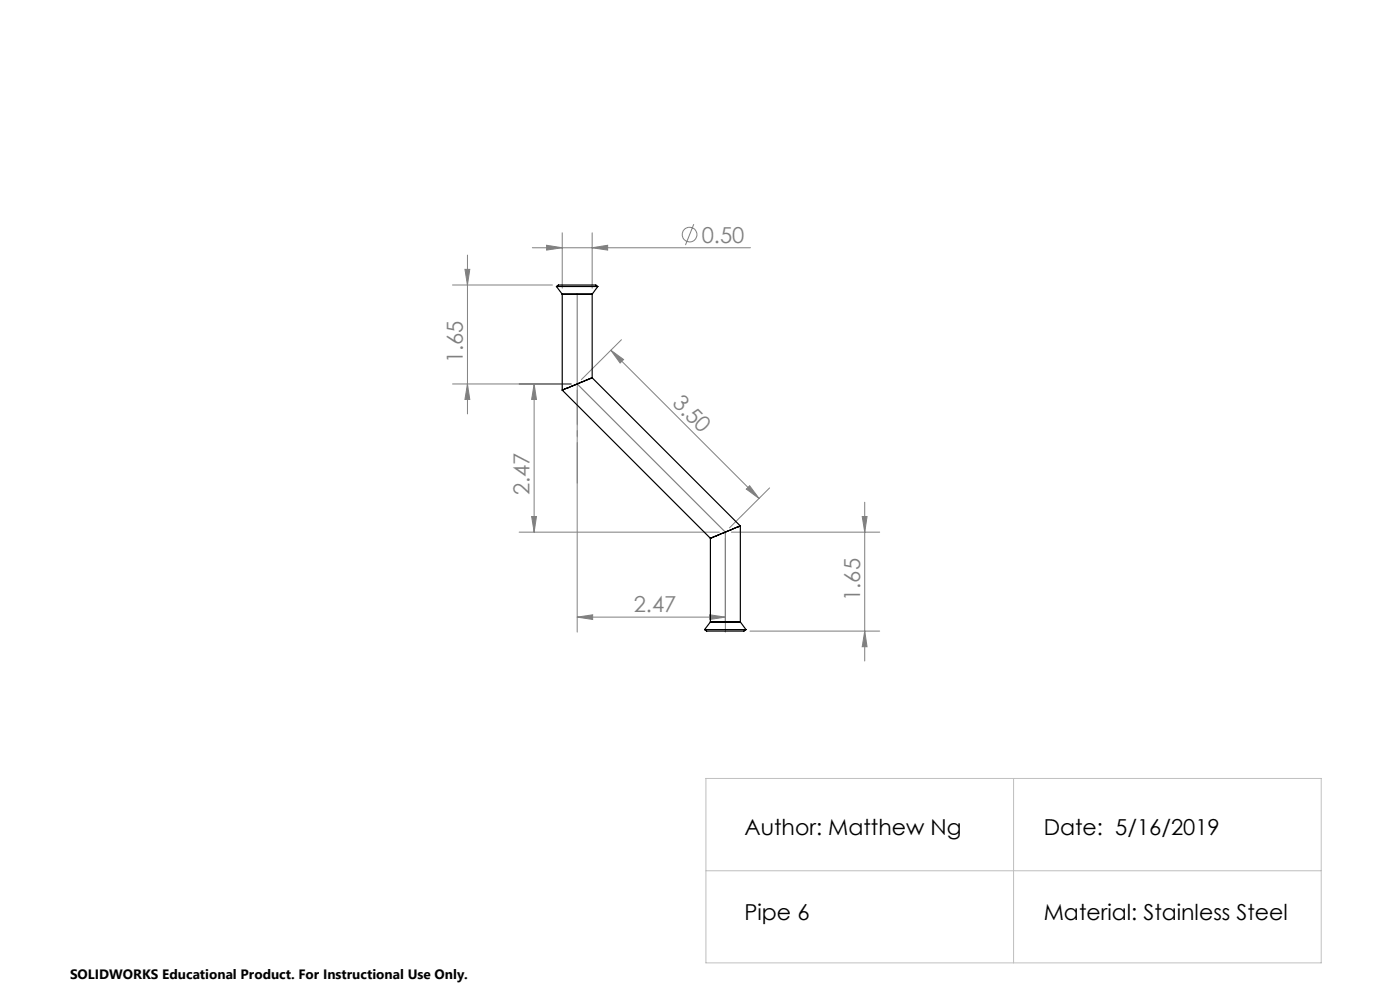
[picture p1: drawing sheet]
<svg xmlns="http://www.w3.org/2000/svg" width="297mm" height="210mm" viewBox="0 0 297 210" stroke-linecap="round" stroke-linejoin="round" font-family="sans-serif">
<g fill="none" stroke="#808080" stroke-width=".21">
<path d="M98.6 57.1h1.1l-.5 3.4zM99.2 54.1v33.7M112.9 52.6h46.3M116 52l3.3 .6-3.3 .4zM119.3 49.4v11.7M125.6 52.6l3.3-.6v1zM125.6 49.4v11.7M147.2 47.5l-1.8 4.5M96 60.5h21.2M129.6 74.3l2.7 2-.7 .7zM129.6 74.3l31.4 31.4M131.8 72.1l-8.5 8.4"/>
<path d="M96 81.4h25.2M99.2 81.4l.5 3.3h-1.1zM113.3 81.4v31.5M113.3 81.4l.5 3.3h-1zM122.4 82.7v51.4M110.1 112.9h42.5M112.8 109.6h1l-.5 3.3zM153.9 114.2v19.9M155.2 112.9h31.4M158.3 103.7l.7-.7 2 2.7zM163.3 103.5l-8.5 8.5M182.9 109.6h1l-.5 3.3z"/>
<path d="M183.4 106.5v33.7M122.4 130.9l3.3-.5v1zM122.4 130.9h31.5M150.6 130.4l3.3 .5-3.3 .5zM159.1 133.9h27.5M183.4 133.9l.5 3.3h-1z"/>
<circle cx="146.3" cy="49.8" r="1.55"/>
</g>
<path d="M149.8 165.1h130.5v39.1h-130.5zM215 165.1v39.1M149.8 184.7h130.5" fill="none" stroke="#c0c0c0" stroke-width=".21"/>
<path d="M122.4 62.4v19l31.5 31.5v19" fill="none" stroke="#808080" stroke-width=".25"/>
<path d="M122.5 81.4v21.1" fill="none" stroke="#808080" stroke-width=".21" stroke-dasharray="15.2 1.3 1.3 1.3" stroke-dashoffset="6.6"/>
<g fill="#808080">
<path d="M122.4 130.9l3.3-.5v1zM150.6 130.4l3.3 .5-3.3 .5z"/>
<path d="M116 52l3.3 .6-3.3 .4zM125.6 52.6l3.3-.6v1z"/>
<path d="M112.8 109.6h1l-.5 3.3zM113.3 81.4l.5 3.3h-1zM99.2 81.4l.5 3.3h-1.1zM98.6 57.1h1.1l-.5 3.4z"/>
<path d="M182.9 109.6h1l-.5 3.3zM183.4 133.9l.5 3.3h-1z"/>
<path d="M129.6 74.3l2.7 2-.7 .7zM158.3 103.7l.7-.7 2 2.7z"/>
</g>
<g fill="none" stroke="#000" stroke-width=".25">
<path d="M118 60.8h8.8M118 60.8a2.09 2.09 0 0 1 1.8-.3h6.6l.4 .3M118 60.8l1.3 1.6M119.3 62.4h6.3M119.3 62.4v20.4M125.6 62.4v17.7M126.8 60.8l-1.2 1.6M119.3 82.8l31.4 31.4M125.6 80.1l-6.3 2.7M125.6 80.1l31.5 31.5M150.7 114.2v17.7M157.1 111.6l-6.4 2.6"/>
<path d="M157.1 111.6v20.3M149.5 133.6h8.8M149.5 133.6a2.09 2.09 0 0 0 1.7 .3h5.3a2.09 2.09 0 0 0 1.8-.3M150.7 131.9h6.4M150.7 131.9l-1.2 1.7M157.1 131.9l1.2 1.7"/>
</g>
<g font-size="4.7" fill="#808080">
<text x="148.9" y="51.5">0.50</text>
<text x="98.2" y="77.1" transform="rotate(-90 98.2 77.1)">1.65</text>
<text x="142.4" y="85.7" transform="rotate(45 142.4 85.7)">3.50</text>
<text x="112.3" y="105.1" transform="rotate(-90 112.3 105.1)">2.47</text>
<text x="134.5" y="129.9">2.47</text>
<text x="182.4" y="127.5" transform="rotate(-90 182.4 127.5)">1.65</text>
</g>
<g font-size="4.7">
<text x="157.9" y="177.1">Author: Matthew Ng</text>
<text x="221.4" y="177.1">Date: 5/16/2019</text>
<text x="157.9" y="195.2">Pipe 6</text>
<text x="221.4" y="195.2">Material: Stainless Steel</text>
</g>
<text font-size="2.9" x="14.9" y="207.6">SOLIDWORKS Educational Product. For Instructional Use Only.</text>
</svg>
